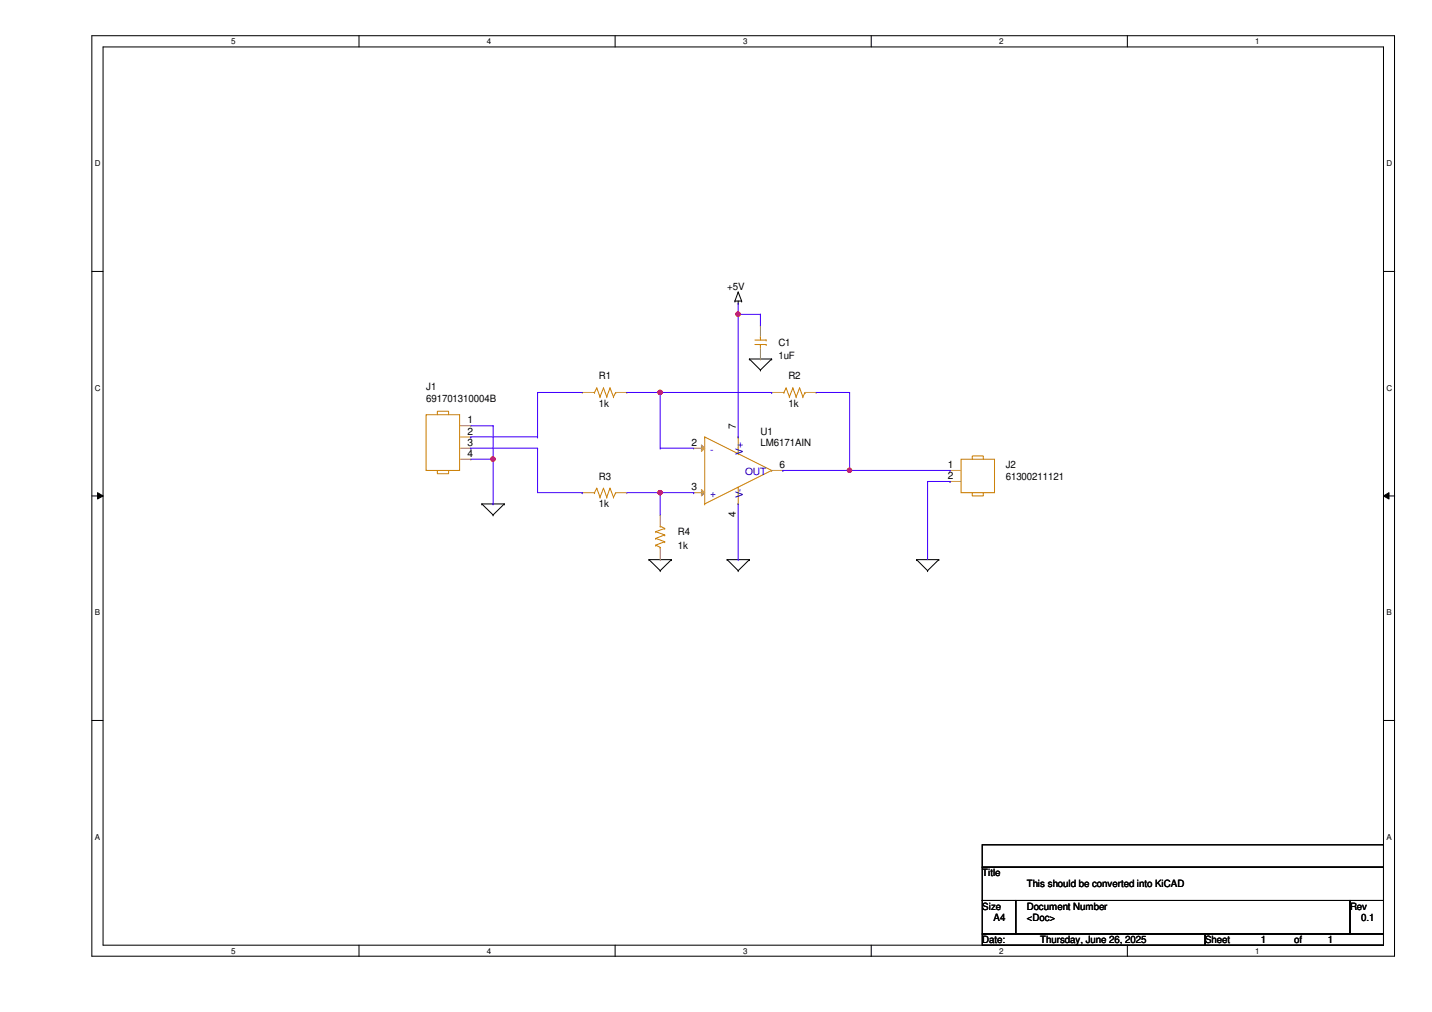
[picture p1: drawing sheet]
# OrCAD Capture schematic EXAMPLE.DSN
size A4; title: This should be converted into KiCAD; rev: 0.1

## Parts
C1  1uF  [cap196]
J1  691701310004B  [WURTH_691701310004B_A2B]
J2  61300211121  [WURTH_61300211121_A2B]
R1  1k  [AXRC05]
R2  1k  [AXRC05]
R3  1k  [AXRC05]
R4  1k  [AXRC05]
U1  LM6171AIN  [DIP1008W300L450]

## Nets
+5V: C1.2 U1.7(V+)
GND_SIGNAL: C1.1 J1.1 J1.4 J2.2 R4.1 U1.4(V-)
N00154: R1.2 R2.1 U1.2(-)
N00158: J2.1 R2.2 U1.6(OUT)
N00177: R3.2 R4.2 U1.3(+)
N00206: J1.3 R3.1
N00227: J1.2 R1.1
